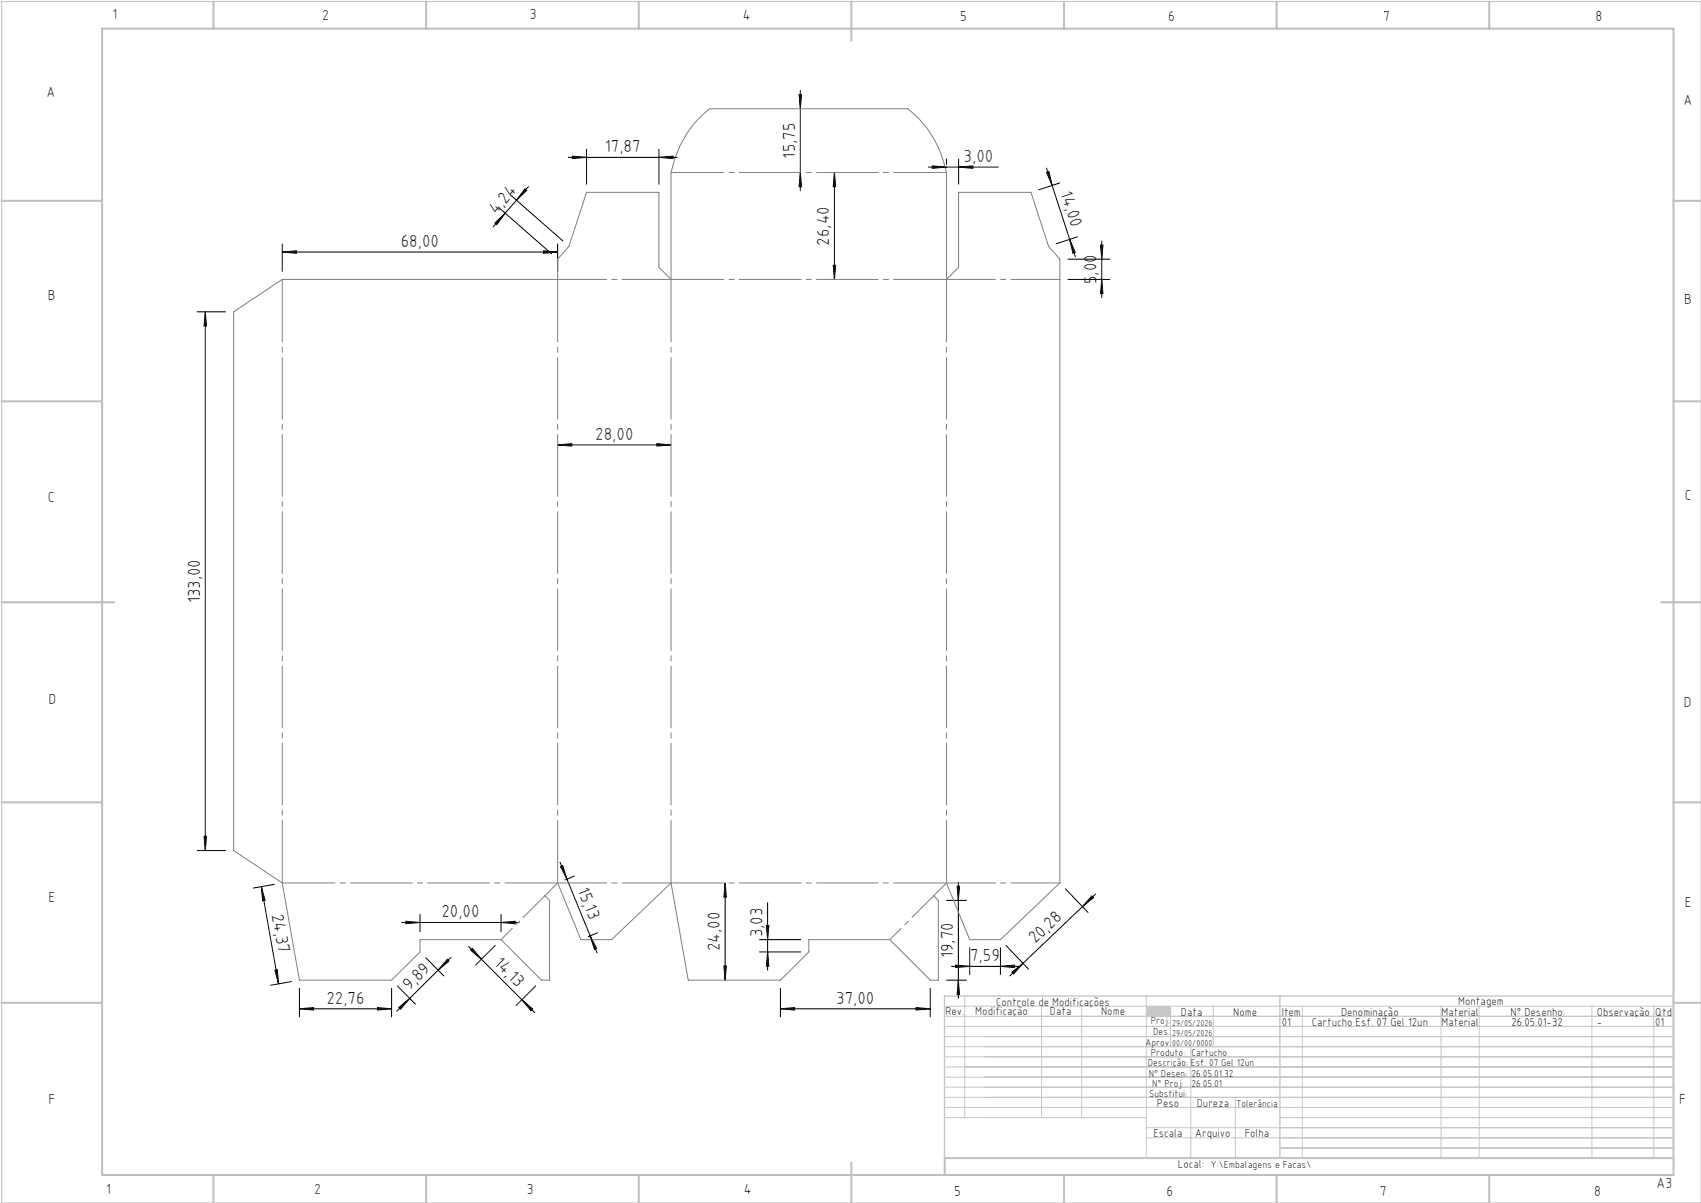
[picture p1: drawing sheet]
<svg xmlns="http://www.w3.org/2000/svg" width="420mm" height="297mm" viewBox="0 0 420 297" stroke-linecap="round" stroke-linejoin="round" font-family="sans-serif">
<path d="M.4 .4h419.6v296.6h-419.6z" fill="none" stroke="#c0c0c0" stroke-width=".25"/>
<g fill="none" stroke="#c0c0c0" stroke-width=".5">
<path d="M25.2 7.1h388v283h-388zM52.7 .4v6.7M105.2 .4v6.7M157.7 .4v6.7M210.2 .4v9.7M262.7 .4v6.7M315.2 .4v6.7M367.7 .4v6.7M.4 49.6h24.8M413.2 49.6h6.8M.4 99.1h24.8M413.2 99.1h6.8"/>
<path d="M.4 148.7h27.8M410.2 148.7h9.8M.4 198.1h24.8M413.2 198.1h6.8M.4 247.6h24.8M413.2 247.6h6.8M52.7 290.1v6.9M105.2 290.1v6.9M157.7 290.1v6.9M210.2 287.1v9.9M262.7 290.1v6.9M315.2 290.1v6.9"/>
<path d="M367.7 290.1v6.9M413.2 285.9h-179.9v4.2"/>
</g>
<g fill="none" stroke="#c3c8d2" stroke-width=".25">
<path d="M233.2 250.9h180M233.2 248.4h180M233.2 253.4h180M233.2 255.9h180M233.2 258.4h180M238.2 245.9v30M257.2 248.4v27.5M267.1 248.4v27.5M283 245.9v40M289 248.4v10M294 258.4v27.5M299.6 248.4v10"/>
<path d="M321.5 248.4v37.5M355.8 248.4v37.5M365.2 248.4v37.5M393.1 248.4v37.5M408.3 248.4v37.5M233.2 260.9h180M233.2 263.4h180M233.2 265.9h180M233.2 268.4h180M233.2 270.9h180M233.2 273.4h180M233.2 275.9h49.8"/>
<path d="M283 278.4h130.2M305 270.9v15M316 275.9h97.2M283 280.9h130.2M316 283.4h97.2"/>
</g>
<path d="M233.2 245.9h180v40h-180zM316 245.9v40" fill="none" stroke="#c3c8d2" stroke-width=".35"/>
<path d="M283 248.4h6v2.5h-6z" fill-rule="evenodd" fill="#c3c8d2"/>
<g fill="none" stroke="#000" stroke-width=".25">
<path d="M140.3 38.9h26.9M141.3 38.6l3.5 .3-3.5 .3zM144.8 36.9v8.6M162.7 38.9l3.5-.3v.6zM162.7 36.9v8.6M197.3 23.3h.6l-.3 3.5zM197.6 22.3v24.8M233.7 39.3v1.3M236.7 39.3v6.2M122.2 55.1l2.5-2.5-2 2.9zM123.2 51.3l13 11.4M124.7 52.6l-2.9 3.4"/>
<path d="M126 48.1l13 11.4M129.6 46.6l.5 .4-2.6 2.4zM130.5 46.1l-5.8 6.5M197.6 42.6l.3 3.5h-.6zM206 42.6l.3 3.5h-.6zM206 42.6v26.4M229.2 41.3h17.3M230.2 41l3.5 .3-3.5 .3zM236.7 41.3l3.5-.3v.6zM258.4 41.5l7.1 21.9M258.4 42.6l.6-.2 .8 3.4zM261.7 45.2l-5.2 1.7"/>
<path d="M264.1 59.1l1.4 3.2-.6 .2zM266 58.5l-5.2 1.7M272 59.5v14M48.7 77h7M50.7 77l.3 3.5h-.6zM50.7 77v133M69.7 62.2l3.5-.3v.6zM69.7 60.2v6.8M69.7 62.2h68M134.2 61.9l3.5 .3-3.5 .3zM137.7 60.2v6.8M205.7 65.5h.6l-.3 3.5z"/>
<path d="M263.7 69h10.3M263.7 64h10.3M271.7 60.5h.6l-.3 3.5zM272 69l.3 3.5h-.6zM137.7 109.8l3.5-.3v.6zM137.7 109.8h28M162.2 109.5l3.5 .3-3.5 .3zM48.7 210h7M50.4 206.5h.6l-.3 3.5zM64.5 218.9l.9 3.4-.5 .1zM64.5 218.9l4.3 24M67.7 218.3l-5.1 .9"/>
<path d="M138.3 212.9l9.1 22.3M138.4 213.9l.5-.2 1.1 3.3zM141.8 216.3l-2.3 .9M179 218l.3 3.5h-.6zM179 218v24M236.3 218.8h.6l-.3 3.5zM236.6 217.8v28.7M263.1 219.4l5.5 5.9M67.9 239.5l.6-.1 .3 3.5zM99.2 227.7h29M100.2 227.4l3.5 .3-3.5 .3zM103.7 225.7v4.3"/>
<path d="M105.1 236.4l4.5 4.5M110.4 236.8l.5 .5-2.7 2.2zM111.4 236.3l-13.4 13.4M115.7 233.6l3.2 3.2M116.2 234.6l.4-.5 2.3 2.7zM118.9 236.8l13.1 13.2M122.3 233.4l-4.9 4.8M123.7 227.7l3.5-.3v.6zM123.7 225.7v4.3M145.7 231l1.6 3.2-.5 .2zM147.6 230.3l-2.3 .9M178.7 238.5h.6l-.3 3.5z"/>
<path d="M187.5 232h10.2M187.5 235h10.2M189.2 228.5h.6l-.3 3.5zM189.5 235l.3 3.5h-.6zM189.5 222.9v16.6M233.7 222.3h4.9M234.9 238.6h16.6M235.9 238.3l3.5 .3-3.5 .3zM239.4 234v6.6M247 238.6l3.5-.3v.6zM247 234v6.6M248.4 233.4l5.6 5.9"/>
<path d="M269.6 221.2l.4 .4-2.7 2.2zM270.5 220.7l-21.2 20.2M72 242.3l-5.2 .9M73.9 249.1l3.5-.3v.6zM73.9 244v7.1M73.9 249.1h22.8M93.2 248.8l3.5 .3-3.5 .3zM96.7 244v7.1M98.1 243.4l4.5 4.5M98.5 248.7l2.7-2.2-2.3 2.7zM128.8 246.8l2.7 2.3-.4 .4zM132.3 243.4l-4.9 4.8"/>
<path d="M192.7 249.1l3.5-.3v.6zM192.7 249.1h37M192.7 244v7.1M226.2 248.8l3.5 .3-3.5 .3zM229.7 244v7.1M233.7 242h4.9M236.6 242l.3 3.5h-.6zM249.9 240l2.7-2.2-2.3 2.7z"/>
</g>
<path d="M57.7 77l12-8h68v-5l2.8-3.2 4.3-13.3h17.9v18.5l3 3v-26.4a26 26 0 0 1 9.5-15.8h49a26.3 26.3 0 0 1 9.5 15.8v26.4l3-3v-18.5h17.9l4.3 13.3 2.8 3.2v154l-14.7 14h-7.6l-5.7-14-3.2 3.1 1.2 1.2v19.7h-2l-10-10h-20v3l-7 7h-22.8l-4.2-24-14.7 14h-7.6l-5.7-14-3.2 3.1 1.2 1.2v19.7h-2l-10-10h-20v3l-7 7h-22.8l-4.2-24-12-8z" fill="none" stroke="#808080" stroke-width=".25"/>
<path d="M165.7 69v149M69.7 218v-149M137.7 218v-149M233.7 218v-149" fill="none" stroke="#808080" stroke-width=".25" stroke-dasharray="15.2 1.3 1.3 1.3" stroke-dashoffset="-.2"/>
<path d="M165.7 42.6h68M165.7 69h68M69.7 218h68M165.7 218h68" fill="none" stroke="#808080" stroke-width=".25" stroke-dasharray="15.2 1.3 1.3 1.3" stroke-dashoffset="2.2"/>
<path d="M137.7 69h28M233.7 69h28M165.7 218h-28M261.7 218h-28" fill="none" stroke="#808080" stroke-width=".25" stroke-dasharray="15.2 1.3 1.3 1.3" stroke-dashoffset="3.1"/>
<path d="M134.5 221.1l-10.8 10.9M230.5 221.1l-10.8 10.9" fill="none" stroke="#808080" stroke-width=".25" stroke-dasharray="15.2 1.3 1.3 1.3" stroke-dashoffset="7.7"/>
<g fill="#000">
<path d="M122.2 55.1l2.5-2.5-2 2.9zM129.6 46.6l.5 .4-2.6 2.4z"/>
<path d="M258.4 42.6l.6-.2 .8 3.4zM264.1 59.1l1.4 3.2-.6 .2z"/>
<path d="M50.7 77l.3 3.5h-.6zM50.4 206.5h.6l-.3 3.5zM189.2 228.5h.6l-.3 3.5zM189.5 235l.3 3.5h-.6zM179 218l.3 3.5h-.6zM178.7 238.5h.6l-.3 3.5zM236.3 218.8h.6l-.3 3.5zM236.6 242l.3 3.5h-.6zM197.3 23.3h.6l-.3 3.5zM197.6 42.6l.3 3.5h-.6zM206 42.6l.3 3.5h-.6zM205.7 65.5h.6l-.3 3.5z"/>
<path d="M69.7 62.2l3.5-.3v.6zM134.2 61.9l3.5 .3-3.5 .3zM141.3 38.6l3.5 .3-3.5 .3zM162.7 38.9l3.5-.3v.6zM100.2 227.4l3.5 .3-3.5 .3zM123.7 227.7l3.5-.3v.6zM235.9 238.3l3.5 .3-3.5 .3zM247 238.6l3.5-.3v.6zM230.2 41l3.5 .3-3.5 .3zM236.7 41.3l3.5-.3v.6z"/>
<path d="M272 69l.3 3.5h-.6zM271.7 60.5h.6l-.3 3.5z"/>
<path d="M162.2 109.5l3.5 .3-3.5 .3zM137.7 109.8l3.5-.3v.6zM93.2 248.8l3.5 .3-3.5 .3zM73.9 249.1l3.5-.3v.6z"/>
<path d="M64.5 218.9l.9 3.4-.5 .1zM67.9 239.5l.6-.1 .3 3.5z"/>
<path d="M138.4 213.9l.5-.2 1.1 3.3zM145.7 231l1.6 3.2-.5 .2z"/>
<path d="M110.4 236.8l.5 .5-2.7 2.2zM98.5 248.7l2.7-2.2-2.3 2.7z"/>
<path d="M116.2 234.6l.4-.5 2.3 2.7zM128.8 246.8l2.7 2.3-.4 .4z"/>
<path d="M249.9 240l2.7-2.2-2.3 2.7zM269.6 221.2l.4 .4-2.7 2.2z"/>
<path d="M192.7 249.1l3.5-.3v.6zM226.2 248.8l3.5 .3-3.5 .3z"/>
</g>
<g font-size="4.3">
<text x="149.3" y="37.6">17,87</text>
<text x="196.3" y="39.1" transform="rotate(-90 196.3 39.1)">15,75</text>
<text x="237.9" y="40">3,00</text>
<text x="261.8" y="47.7" transform="rotate(72 261.8 47.7)">14,00</text>
<text x="122.5" y="53.2" transform="rotate(-49 122.5 53.2)">4,24</text>
<text x="99" y="60.9">68,00</text>
<text x="204.7" y="60.7" transform="rotate(-90 204.7 60.7)">26,40</text>
<text x="270.7" y="70.2" transform="rotate(-90 270.7 70.2)">5,00</text>
<text x="147" y="108.5">28,00</text>
<text x="49.4" y="149" transform="rotate(-90 49.4 149)">133,00</text>
<text x="142.5" y="219.7" transform="rotate(68 142.5 219.7)">15,13</text>
<text x="67.1" y="225.9" transform="rotate(80 67.1 225.9)">24,37</text>
<text x="109" y="226.5">20,00</text>
<text x="188.2" y="231.4" transform="rotate(-90 188.2 231.4)">3,03</text>
<text x="255.6" y="233.2" transform="rotate(-44 255.6 233.2)">20,28</text>
<text x="121.7" y="237.9" transform="rotate(45 121.7 237.9)">14,13</text>
<text x="177.8" y="234.9" transform="rotate(-90 177.8 234.9)">24,00</text>
<text x="235.3" y="236.6" transform="rotate(-90 235.3 236.6)">19,70</text>
<text x="239.5" y="237.3">7,59</text>
<text x="101.1" y="244.7" transform="rotate(-45 101.1 244.7)">9,89</text>
<text x="80.6" y="247.8">22,76</text>
<text x="206.5" y="247.8">37,00</text>
</g>
<g font-size="3.6">
<text x="27.8" y="4.8">1</text>
<text x="79.5" y="4.9">2</text>
<text x="130.8" y="4.8">3</text>
<text x="183.4" y="4.9">4</text>
<text x="237.1" y="5.1">5</text>
<text x="288.4" y="5.2">6</text>
<text x="341.5" y="5.1">7</text>
<text x="394" y="5.2">8</text>
<text x="11.5" y="24">A</text>
<text x="415.7" y="25.8">A</text>
<text x="11.8" y="74.1">B</text>
<text x="415.8" y="75.1">B</text>
<text x="11.8" y="124">C</text>
<text x="416" y="123.5">C</text>
<text x="12" y="173.7">D</text>
<text x="415.8" y="174.7">D</text>
<text x="12" y="222.6">E</text>
<text x="416" y="223.9">E</text>
<text x="12" y="272.6">F</text>
<text x="414.6" y="272.6">F</text>
<text x="409" y="293.3">A3</text>
<text x="26.2" y="294.8">1</text>
<text x="77.6" y="294.8">2</text>
<text x="130.1" y="294.8">3</text>
<text x="183.7" y="294.7">4</text>
<text x="235.6" y="295.2">5</text>
<text x="288" y="295.2">6</text>
<text x="340.7" y="295.2">7</text>
<text x="393.6" y="295.2">8</text>
</g>
<g font-size="2.9">
<text x="240.8" y="250.6">Modificação</text>
<text x="259.2" y="250.6">Data</text>
<text x="271.9" y="250.6">Nome</text>
<text x="290.9" y="288.4">Local:</text>
</g>
<g font-size="2.8">
<text x="233.4" y="250.6">Rev.</text>
<text x="246" y="248.4">Controle de Modificações</text>
<text x="291.6" y="250.8">Data</text>
<text x="304.5" y="250.8">Nome</text>
<text x="316.5" y="250.9">Item</text>
<text x="331.1" y="250.9">Denominação</text>
<text x="355.9" y="250.9">Material</text>
<text x="360.1" y="248.2">Montagem</text>
<text x="373" y="250.9">N° Desenho:</text>
<text x="394.3" y="250.9">Observação</text>
<text x="408.7" y="250.9">Qtd</text>
<text x="316.5" y="253.3">01</text>
<text x="323.9" y="253.3">Cartucho Esf. 07 Gel 12un</text>
<text x="355.9" y="253.3">Material</text>
<text x="373.2" y="253.3">26.05.01-32</text>
<text x="394.3" y="253.3">-</text>
<text x="408.7" y="253.3">01</text>
<text x="285.6" y="273.3">Peso</text>
<text x="295.5" y="273.3">Dureza</text>
<text x="284.8" y="280.8">Escala</text>
<text x="295.1" y="280.8">Arquivo</text>
<text x="307.3" y="280.8">Folha</text>
</g>
<g font-size="2.5">
<text x="284.1" y="252.9">Proj.</text>
<text x="284.8" y="255.5">Des.</text>
<text x="282.8" y="258.3">Aprov.</text>
<text x="283.4" y="263.3">Descrição:</text>
<text x="284.2" y="260.7">Produto:</text>
<text x="294" y="263.3">Esf. 07 Gel 12un</text>
<text x="294.2" y="260.7">Cartucho</text>
<text x="283.7" y="265.9">N° Desen:</text>
<text x="284.5" y="268.3">N° Proj:</text>
<text x="294.2" y="268.3">26.05.01</text>
<text x="294.2" y="265.9">26.05.01.32</text>
<text x="283.7" y="270.9">Substitui:</text>
<text x="305.2" y="273.3">Tolerância</text>
<text x="298.9" y="288.4">Y:\Embalagens e Facas\</text>
</g>
<g font-size="2.1">
<text x="289.4" y="253.3">29/05/2026</text>
<text x="289.4" y="255.8">29/05/2026</text>
<text x="289.4" y="258.3">00/00/0000</text>
</g>
</svg>
